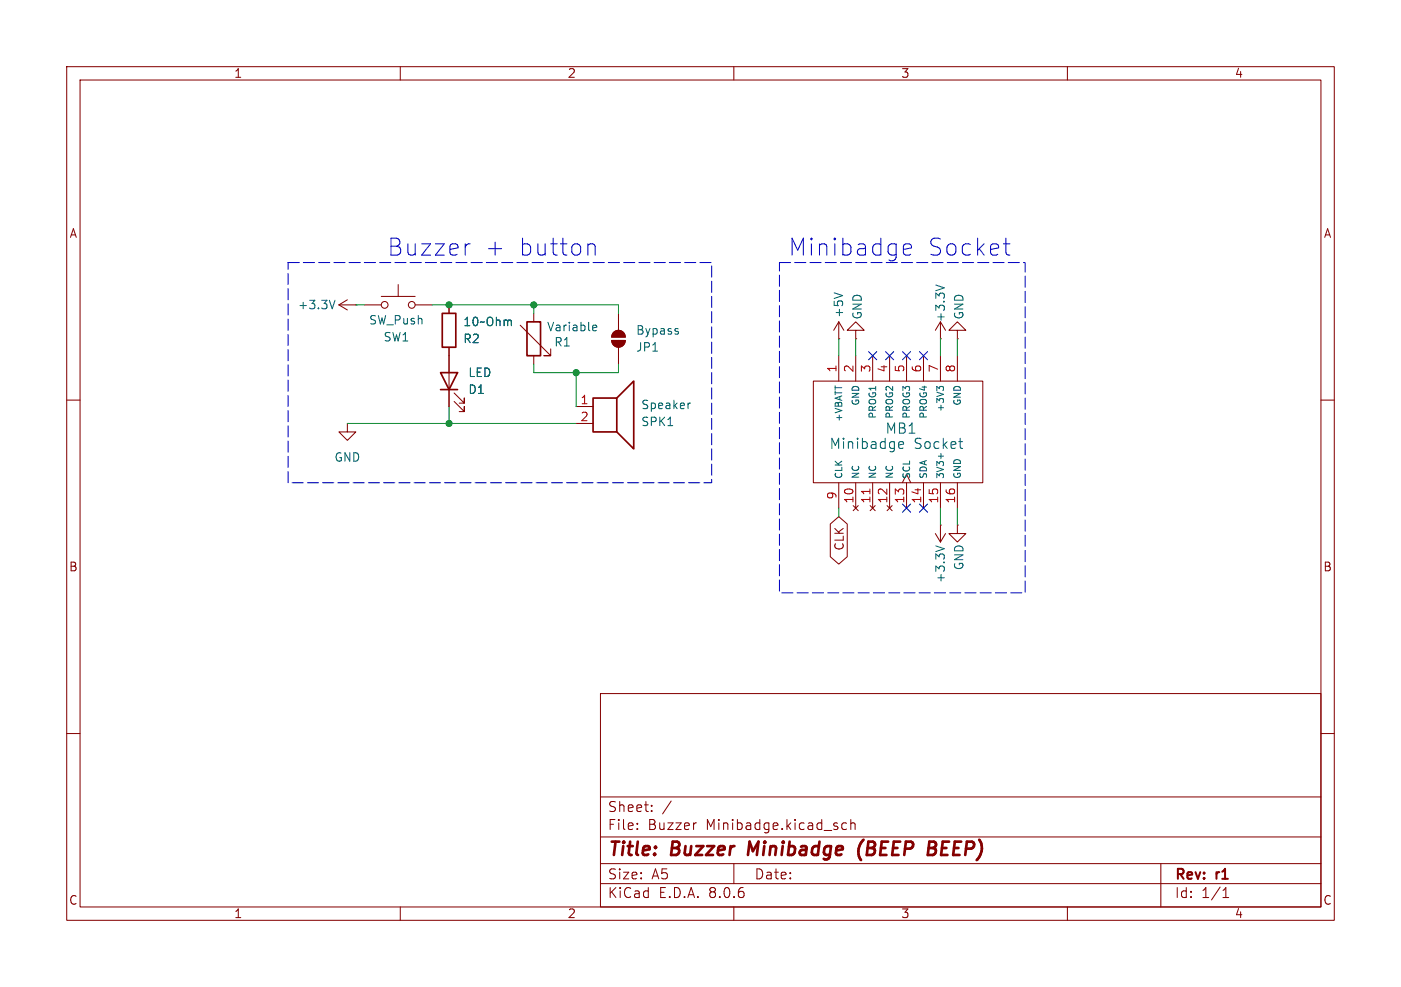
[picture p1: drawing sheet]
<svg xmlns="http://www.w3.org/2000/svg" width="210mm" height="148mm" viewBox="0 0 210 148" stroke-linecap="round" stroke-linejoin="round" font-family="sans-serif">
<g fill="none" stroke="#840000" stroke-width=".15">
<path d="M10 10h190v128h-190zM12 12h186v124h-186zM60 10v2M110 10v2M160 10v2M10 60h2M50.8 45.7h2.5M50.8 45.7l1.3 .8M52.1 45l-1.3 .7M53.3 45.7h.1M54.6 45.7h2.5M57.1 44.5h5.1"/>
<path d="M59.7 42.7v1.8M62.2 45.7h2.6M67.3 45.7v1.3M67.3 52.1v8.9M68.1 58.9l1.5 1.6v-.8v.8h-.8M78 48.8l4.5 4.5h-1h1v-1M80 47v1.3M80 53.3v1.3M91.7 51.1h2a1.02 1.02 0 0 1-1 1 1.02 1.02 0 0 1-1-1zM92 49.8a1.02 1.02 0 0 1 1.1-.2 1.02 1.02 0 0 1 .6 .9h-2zM92.7 47v2.5M92.7 52.1v2.5"/>
<path d="M121.9 57.2h25.4v15.2h-25.4zM125.7 50.8h.1M125.7 48.3l-.7 1.2M125.7 48.3v2.5M125.7 53.3v3.9M125.7 48.3l.8 1.2M128.3 49.5h1.2l-1.2-1.2-1.3 1.2h1.3v1.3M128.3 50.8h.1M128.3 53.3v3.9M130.8 53.3v3.9M133.3 53.3v3.9M135.9 53.3v3.9"/>
<path d="M138.4 53.3v3.9M141 50.8h.1M141 48.3l-.8 1.2M141 48.3v2.5M141 53.3v3.9M141 48.3l.7 1.2M143.5 49.5h1.3l-1.3-1.2-1.3 1.2h1.3v1.3M143.5 50.8h.1M143.5 53.3v3.9M198 60h2M52.1 63.5v1.3h1.2l-1.2 1.2-1.3-1.2h1.3M52.1 63.5h.1"/>
<path d="M68.1 60.2l1.5 1.5v-.7v.7h-.8M86.4 61h2.5M86.4 63.5h2.5M124.5 78.6l1.2-1.1 1.3 1.1v4.9l-1.3 1.1-1.2-1.1zM125.7 72.4v3.8M127.9 75.8l.8 .8M128.3 72.4v3.8M128.7 75.8l-.8 .8M130.4 75.8l.8 .8M130.8 72.4v3.8M131.2 75.8l-.8 .8M133 75.8l.7 .8"/>
<path d="M133.3 72.4v3.8M133.7 75.8l-.7 .8M135.3 72.4l.6-1.3 .6 1.3M135.9 72.4v3.8M138.4 72.4v3.8M141 78.7h.1M141 72.4v3.8M141 78.7v2.6M143.5 78.7v1.3h1.3l-1.3 1.3-1.3-1.3h1.3M143.5 78.7h.1M143.5 72.4v3.8M140.2 80l.8 1.3"/>
<path d="M141.7 80l-.7 1.3M10 110h2M90 104h108v32h-108zM90 119.5h108M198 110h2M60 136v2M90 132.5h108M90 129.5h108M90 125.5h108M95.5 124.2v.2M95.5 123.5v.1M97.7 121.5v.2"/>
<path d="M97.7 120.8v.1M100.6 120.1l-1.3 1.9M104.3 123.4h.1M110 136v2M110 129.5v3M126.9 123.5l-.4-.1-.3 .3v.4l.1 .2h.6M127.5 123.5a.37 .37 0 0 1 .7 .1v.8M127.5 122.9v1.5M160 136v2M174 129.5v6.5M183.3 134.6h.9M183.3 133.5l.5-.4v1.5"/>
<circle cx="57.7" cy="45.7" r=".51"/>
<circle cx="61.7" cy="45.7" r=".51"/>
</g>
<path d="M112.4 126.2l-.3 2M129.4 125.9a2.35 2.35 0 0 0-.3 3.1M139.3 126.2h.7a.49 .49 0 0 1 .3 .5 .49 .49 0 0 1-.4 .5l.2 .1a.58 .58 0 0 1-.3 .9" fill="none" stroke="#840000" stroke-width=".4"/>
<g fill="none" stroke="#006464" stroke-width=".15">
<path d="M50.2 45l-.4 1.3M88.9 49.5h.5M88.9 48.8h.4l.2 .3-.7 .1M101.5 49.7l.2 .2-.2 .2M101.5 49.3h.2M125 43.9l1.3 .4M140.3 42.7l1.2 .5M141.4 58.4v-.3l-.2-.2-.3 .1-.1 .3-.4-.4v.7M100.1 63.8h.7M103.5 60.4l-.3 .2M134.7 66.7l.7-.1v-.3l-.5-.1-.2 .2 .1 .8h.6M141 68v.8"/>
<path d="M143.7 66.2h.6M144.2 67.2h.1M140.3 81.9l1.2 .4"/>
</g>
<path d="M66 55.9h2.6l-1.3 2.5zM66 58.4h2.6M66.3 47h2v5.1h-2zM79 48.3h2v5h-2zM88.9 59.7h3.6v5.1h-3.6zM92.5 59.7l2.5-2.5v10.1l-2.5-2.5" fill="none" stroke="#840000" stroke-width=".25"/>
<g fill="#840000" stroke="#840000" stroke-width=".15">
<path d="M91.7 51.1h2a1.02 1.02 0 0 1-1 1 1.02 1.02 0 0 1-1-1z"/>
<path d="M92 49.8a1.02 1.02 0 0 1 1.1-.2 1.02 1.02 0 0 1 .6 .9h-2z"/>
</g>
<path d="M130.4 73.3v.8" fill="none" stroke="#a90000" stroke-width=".15"/>
<path d="M70.2 36.6h.3M88.5 36.6h.4l.2 .1 .1 .2v1.4M135.5 38.1l.3 .2h.5l.2-.2M135.5 36.7l.3-.1h.5l.2 .1 .1 .5-1.2 .2M150.4 36.6h1M150.9 38.1l.5 .2" fill="none" stroke="#0000c2" stroke-width=".15"/>
<path d="M43.2 39.4h63.5v33h-63.5zM116.8 39.4h36.9v49.5h-36.9z" fill="none" stroke="#0000c2" stroke-width=".15" stroke-dasharray="1.7 .6"/>
<g fill="none" stroke="#009600" stroke-width=".15">
<path d="M53.3 45.7h1.3M64.8 45.7h27.9v1.3M80 54.6v1.3h12.7v-1.3M80 45.7v1.3M86.4 55.9v5.1M125.7 50.8v2.5M128.3 50.8v2.5M141 50.8v2.5M143.5 50.8v2.5M52.1 63.5h34.3M67.3 61v2.5M125.7 76.2v1.3"/>
<path d="M141 76.2v2.5M143.5 76.2v2.5"/>
</g>
<path d="M130.2 52.7l1.2 1.2M131.4 52.7l-1.2 1.2M132.7 52.7l1.3 1.2M134 52.7l-1.3 1.2M135.3 52.7l1.2 1.2M136.5 52.7l-1.2 1.2M137.8 52.7l1.2 1.2M139 52.7l-1.2 1.2M135.3 75.6l1.2 1.2M136.5 75.6l-1.2 1.2M137.8 75.6l1.2 1.2M139 75.6l-1.2 1.2" fill="none" stroke="#000084" stroke-width=".15"/>
<g fill="#009600" stroke="#009600" stroke-width=".15">
<circle cx="67.3" cy="63.5" r=".46"/>
<circle cx="86.4" cy="55.9" r=".46"/>
<circle cx="67.3" cy="45.7" r=".46"/>
<circle cx="80" cy="45.7" r=".46"/>
</g>
<g font-size="3.5" fill="#0000c2">
<text x="58" y="38.6">Buzzer</text>
<text x="72.6" y="38.6">+</text>
<text x="77.6" y="38.6">button</text>
<text x="118.1" y="38.6">Minibadge</text>
<text x="139" y="38.6">Socket</text>
</g>
<g font-size="2.8" fill="#840000">
<text x="91" y="128.9">Title:</text>
<text x="100.7" y="128.9">Buzzer</text>
<text x="113" y="128.9">Minibadge</text>
<text x="130.3" y="128.9">(BEEP</text>
<text x="141.5" y="128.9">BEEP)</text>
</g>
<g font-size="2.1" fill="#006464">
<text x="132.6" y="65.3">MB1</text>
<text x="124.3" y="67.5">Minibadge</text>
<text x="137" y="67.5">Socket</text>
</g>
<g font-size="2.1" fill="#840000">
<text x="91" y="124.7">File:</text>
<text x="91" y="122">Sheet:</text>
<text x="97.1" y="124.7">Buzzer</text>
<text x="105.9" y="124.7">Minibadge.kicad_sch</text>
<text x="91" y="134.9">KiCad</text>
<text x="91" y="132.1">Size:</text>
<text x="97.7" y="132.1">A5</text>
<text x="98.7" y="134.9">E.D.A.</text>
<text x="106.3" y="134.9">8.0.6</text>
<text x="113" y="132.1">Date:</text>
<text x="176" y="132.3">Rev:</text>
<text x="176" y="134.9">Id:</text>
<text x="180.1" y="134.9">1/1</text>
<text x="182.4" y="132.3">r1</text>
</g>
<g font-size="1.8" fill="#840000">
<text x="35" y="11.9">1</text>
<text x="85" y="11.9">2</text>
<text x="135" y="11.9">3</text>
<text x="185" y="11.9">4</text>
<text x="10.3" y="35.9">A</text>
<text x="198.4" y="35.9">A</text>
<text x="126.7" y="82.7" transform="rotate(-90 126.7 82.7)">CLK</text>
<text x="10.3" y="85.9">B</text>
<text x="198.3" y="85.9">B</text>
<text x="10.3" y="135.9">C</text>
<text x="35" y="137.9">1</text>
<text x="85" y="137.9">2</text>
<text x="135" y="137.9">3</text>
<text x="185" y="137.9">4</text>
<text x="198.3" y="135.9">C</text>
</g>
<g font-size="1.8" fill="#006464">
<text x="44.6" y="46.6">+3.3V</text>
<text x="126.6" y="47.8" transform="rotate(-90 126.6 47.8)">+5V</text>
<text x="55.2" y="48.9">SW_Push</text>
<text x="57.4" y="51.4">SW1</text>
<text x="69.4" y="51.7">R2</text>
<text x="69.4" y="49.1">10~Ohm</text>
<text x="81.9" y="49.9">Variable</text>
<text x="83" y="52.2">R1</text>
<text x="95.3" y="52.9">JP1</text>
<text x="95.3" y="50.4">Bypass</text>
<text x="129.4" y="48" transform="rotate(-90 129.4 48)">GND</text>
<text x="141.8" y="48.4" transform="rotate(-90 141.8 48.4)">+3.3V</text>
<text x="144.6" y="48" transform="rotate(-90 144.6 48)">GND</text>
<text x="70.1" y="59.3">D1</text>
<text x="70.1" y="56.7">LED</text>
<text x="96" y="64.1">SPK1</text>
<text x="96" y="61.6">Speaker</text>
<text x="50" y="69.4">GND</text>
<text x="141.8" y="87.5" transform="rotate(-90 141.8 87.5)">+3.3V</text>
<text x="144.6" y="85.6" transform="rotate(-90 144.6 85.6)">GND</text>
</g>
<g font-size="1.8" fill="#a90000">
<text x="125.5" y="56" transform="rotate(-90 125.5 56)">1</text>
<text x="128" y="56" transform="rotate(-90 128 56)">2</text>
<text x="130.6" y="56" transform="rotate(-90 130.6 56)">3</text>
<text x="133.1" y="56" transform="rotate(-90 133.1 56)">4</text>
<text x="135.6" y="56" transform="rotate(-90 135.6 56)">5</text>
<text x="138.2" y="56" transform="rotate(-90 138.2 56)">6</text>
<text x="140.7" y="56" transform="rotate(-90 140.7 56)">7</text>
<text x="143.3" y="56" transform="rotate(-90 143.3 56)">8</text>
<text x="86.9" y="60.7">1</text>
<text x="86.9" y="63.2">2</text>
<text x="125.5" y="75" transform="rotate(-90 125.5 75)">9</text>
<text x="128" y="75.6" transform="rotate(-90 128 75.6)">10</text>
<text x="130.6" y="75.6" transform="rotate(-90 130.6 75.6)">11</text>
<text x="133.1" y="75.6" transform="rotate(-90 133.1 75.6)">12</text>
<text x="135.6" y="75.6" transform="rotate(-90 135.6 75.6)">13</text>
<text x="138.2" y="75.6" transform="rotate(-90 138.2 75.6)">14</text>
<text x="140.7" y="75.6" transform="rotate(-90 140.7 75.6)">15</text>
<text x="143.3" y="75.6" transform="rotate(-90 143.3 75.6)">16</text>
</g>
<g font-size="1.4" fill="#006464">
<text x="126.5" y="63.4" transform="rotate(-90 126.5 63.4)">+VBATT</text>
<text x="129" y="61" transform="rotate(-90 129 61)">GND</text>
<text x="131.5" y="62.9" transform="rotate(-90 131.5 62.9)">PROG1</text>
<text x="134.1" y="62.9" transform="rotate(-90 134.1 62.9)">PROG2</text>
<text x="136.6" y="62.9" transform="rotate(-90 136.6 62.9)">PROG3</text>
<text x="139.2" y="62.9" transform="rotate(-90 139.2 62.9)">PROG4</text>
<text x="141.7" y="61.9" transform="rotate(-90 141.7 61.9)">+3V3</text>
<text x="144.2" y="61" transform="rotate(-90 144.2 61)">GND</text>
<text x="126.5" y="71.9" transform="rotate(-90 126.5 71.9)">CLK</text>
<text x="129" y="71.9" transform="rotate(-90 129 71.9)">NC</text>
<text x="131.5" y="71.9" transform="rotate(-90 131.5 71.9)">NC</text>
<text x="134.1" y="71.9" transform="rotate(-90 134.1 71.9)">NC</text>
<text x="136.6" y="71.9" transform="rotate(-90 136.6 71.9)">SCL</text>
<text x="139.2" y="71.9" transform="rotate(-90 139.2 71.9)">SDA</text>
<text x="141.7" y="71.9" transform="rotate(-90 141.7 71.9)">3V3+</text>
<text x="144.2" y="71.9" transform="rotate(-90 144.2 71.9)">GND</text>
</g>
</svg>
